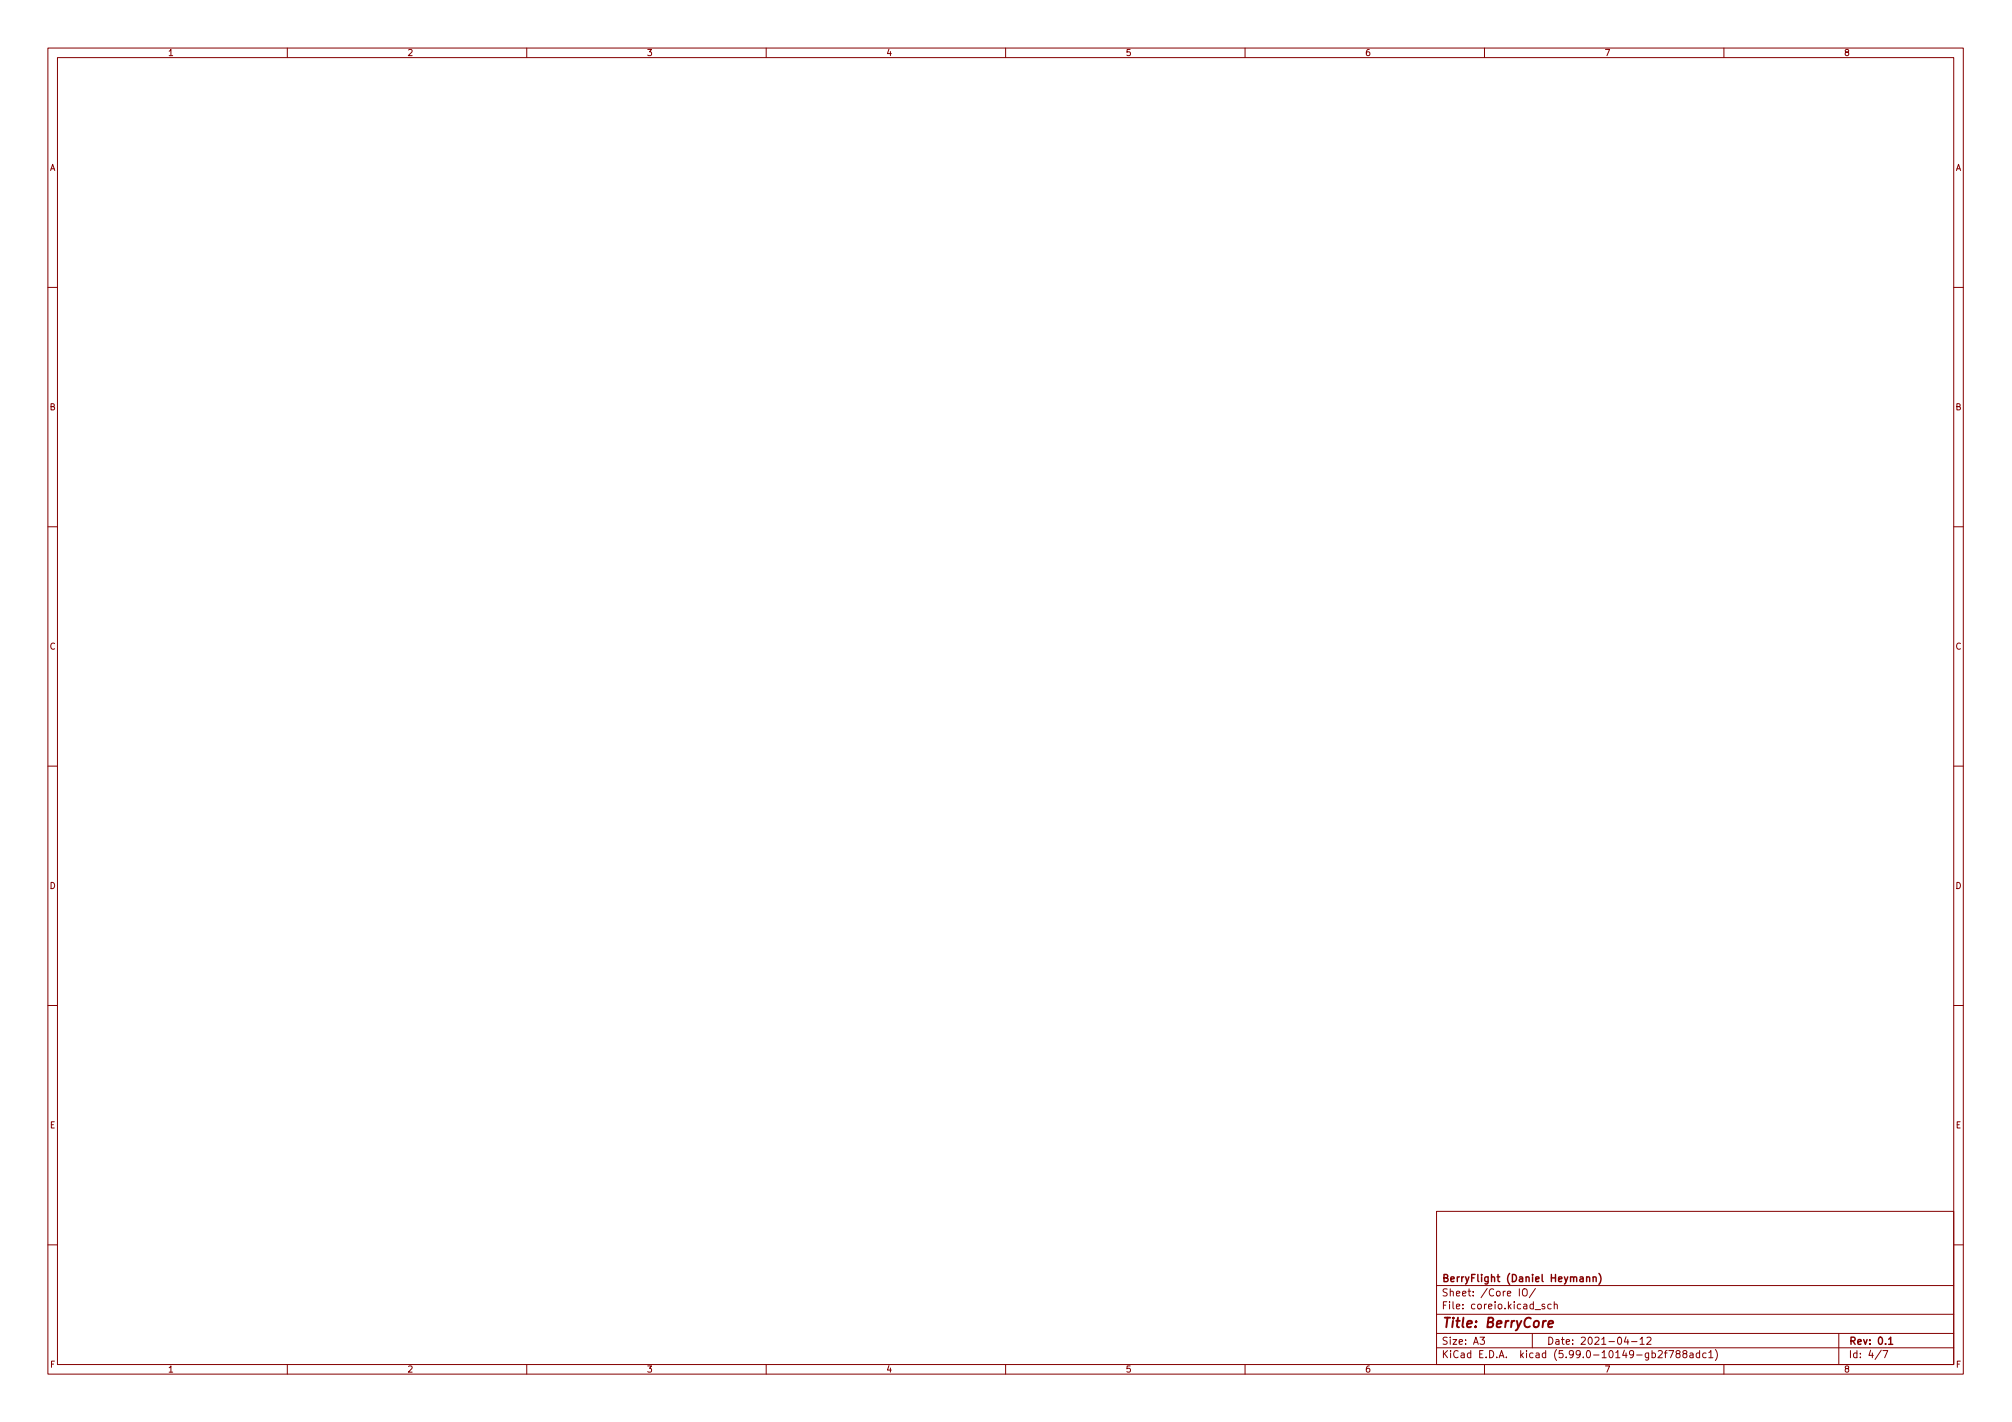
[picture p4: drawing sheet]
<svg xmlns="http://www.w3.org/2000/svg" width="420mm" height="297mm" viewBox="0 0 420 297" stroke-linecap="round" stroke-linejoin="round" font-family="sans-serif">
<g fill="none" stroke="#840000" stroke-width=".21">
<path d="M10 10h400v277h-400zM12 12h396v273h-396zM60 10v2M110 10v2M160 10v2M210 10v2M260 10v2M310 10v2M360 10v2M10 60h2M408 60h2M10 110h2"/>
<path d="M408 110h2M10 160h2M408 160h2M10 210h2M408 210h2M300 253h108v32h-108zM10 260h2M300 278.5h108M300 274.5h108M300 268.5h108M309.1 279.3h.9l-.5 .6 .4 .1v.7l-.2 .1-.6-.1M317.3 269.2v1.5"/>
<path d="M318 269.4l.3-.2a.5 .5 0 0 1 .6 .5v.5a.5 .5 0 0 1-.5 .5 .5 .5 0 0 1-.5-.5zM320 278.5v3M320.6 273.6h1.1M320.6 269.1l-1.2 2M322.6 272.5l-.4-.1-.2 .2 .1 .2 .5 .2v.3h-.6M323.9 272.5l-.4-.1-.3 .3 .2 .6h.5M324.6 272.6l.2-.2 .3 .1 .1 .9M324.6 271.9v1.5M339.6 279.2l-.4 1.1h.9M339.9 279.8v1M342.5 279.7l.4-.4v1.5M343.9 279.5l.6-.2 .3 .4-1 1.1h1"/>
<path d="M384 278.5v6.5M408 260h2M60 285v2M110 285v2M160 285v2M210 285v2M260 285v2M300 281.5h108M310 285v2M340.7 280.2h1.2M342.5 280.8h.9M346.3 282.3l.5-.2 .3 .4-.9 1.1h.9"/>
<path d="M347.6 282.6h.5M348.1 282.1l-.3 .2v1.3M348.5 282.1h1l-.6 1.5M350.3 282.8l-.3-.3 .1-.2 .2-.2 .4 .1 .2 .2-.1 .2-.7 .2-.1 .2 .1 .5 .2 .1h.3l.3-.3-.1-.4-.2-.1M351.7 282.8l-.3-.3 .1-.2 .2-.2 .4 .1 .2 .2-.1 .2-.6 .2-.2 .2 .1 .5 .2 .1h.3l.3-.3-.1-.4-.2-.1M352.9 282.7h.6l.1 .9M353.6 283h-.5l-.2 .3 .2 .3 .5-.1M354.9 282.7l-.4-.1-.3 .3 .2 .6h.5M354.9 282.1v1.5M356.3 282.7l-.4-.1-.3 .3 .1 .6h.6M356.8 282.5l.5-.4v1.5M356.8 283.6h.9"/>
<path d="M358.2 281.9a1.72 1.72 0 0 1 0 2.3M360 285v2M392.9 282l-1.3 2M393.2 282.1h1l-.6 1.5"/>
</g>
<path d="M331.3 266.9l.2-.2 .4 .1 .1 .9M331.3 266.7v1M332.7 266.9l.2-.2 .4 .1v.9M332.7 266.7v1M333.9 266a1.72 1.72 0 0 1 0 2.3M394.4 279.7l.4-.4v1.5M394.4 280.8h.9" fill="none" stroke="#840000" stroke-width=".3"/>
<path d="M323.3 276.6l1-.2v-.4h-.8l-.2 1 .2 .2 .6-.1" fill="none" stroke="#840000" stroke-width=".4"/>
<text font-size="2.8" fill="#840000" x="301" y="277.3">Title: BerryCore</text>
<g font-size="2.1" fill="#840000">
<text x="301" y="267.8">BerryFlight (Daniel Heymann)</text>
<text x="301" y="273.5">File: coreio.kicad_sch</text>
<text x="301" y="270.8">Sheet: /Core IO/</text>
<text x="301" y="280.9">Size: A3</text>
<text x="323" y="280.9">Date: 2021-04-12</text>
<text x="386" y="280.9">Rev: 0.1</text>
<text x="301" y="283.7">KiCad E.D.A. kicad (5.99.0-10149-gb2f788adc1)</text>
<text x="386" y="283.7">Id: 4/7</text>
</g>
<g font-size="1.8" fill="#840000">
<text x="35" y="11.7">1</text>
<text x="85" y="11.7">2</text>
<text x="135" y="11.7">3</text>
<text x="185" y="11.7">4</text>
<text x="235" y="11.7">5</text>
<text x="285" y="11.7">6</text>
<text x="335" y="11.7">7</text>
<text x="385" y="11.7">8</text>
<text x="10.3" y="35.7">A</text>
<text x="408.3" y="35.7">A</text>
<text x="10.3" y="85.7">B</text>
<text x="408.3" y="85.7">B</text>
<text x="10.3" y="135.7">C</text>
<text x="408.3" y="135.7">C</text>
<text x="10.3" y="185.7">D</text>
<text x="408.3" y="185.7">D</text>
<text x="10.4" y="235.7">E</text>
<text x="408.4" y="235.7">E</text>
<text x="10.4" y="285.7">F</text>
<text x="35" y="286.7">1</text>
<text x="85" y="286.7">2</text>
<text x="135" y="286.7">3</text>
<text x="185" y="286.7">4</text>
<text x="235" y="286.7">5</text>
<text x="285" y="286.7">6</text>
<text x="335" y="286.7">7</text>
<text x="385" y="286.7">8</text>
<text x="408.4" y="285.7">F</text>
</g>
</svg>
